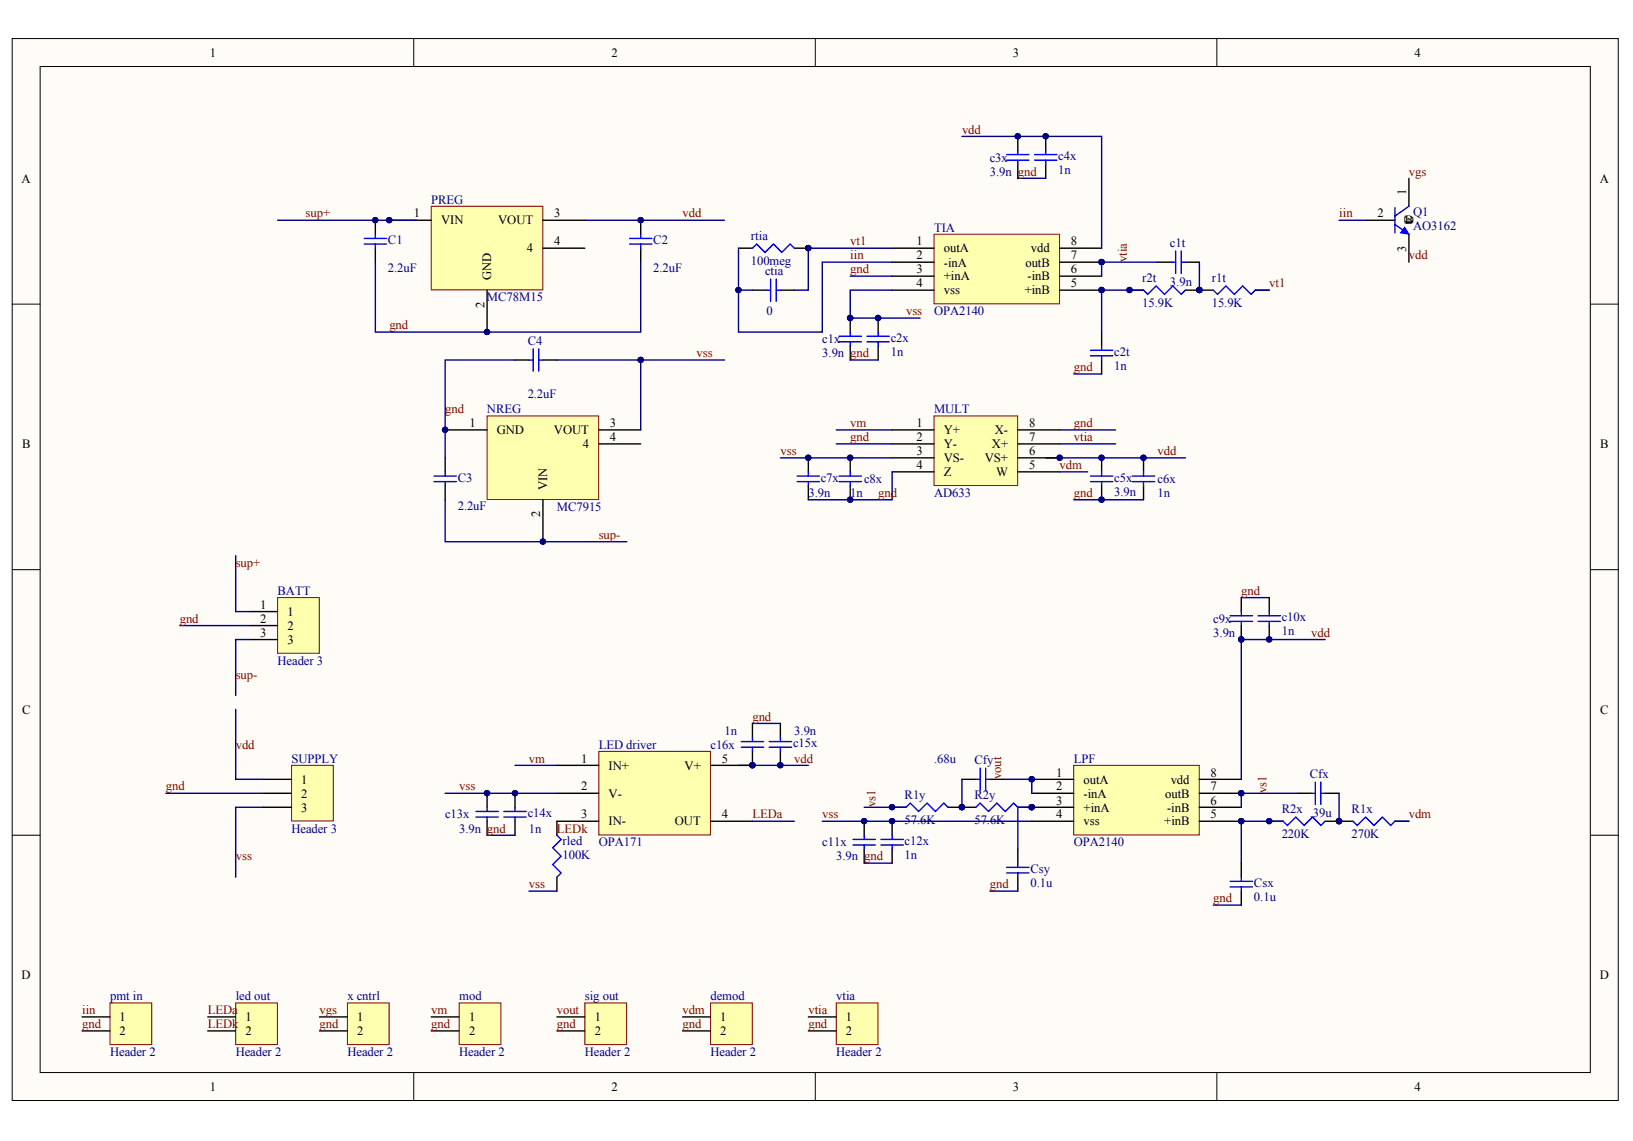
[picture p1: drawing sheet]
# Altium schematic sheet LIA.SchDoc
size A4

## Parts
BATT  Header 3  [HDR1X3]
C1  value 2.2uF  [0402]  (hidden comment: GRM155R61C225KE11D)
c1t  value 3.9n  [0402]  (hidden comment: GRM155R71H392KA01D)
c1x  value 3.9n  [0402]  (hidden comment: GRM155R71H392KA01D)
C2  value 2.2uF  [0402]  (hidden comment: GRM155R61C225KE11D)
c2t  value 1n  [0402]  (hidden comment: GRM155R71H102KA01D)
c2x  value 1n  [0402]  (hidden comment: GRM155R71H102KA01D)
C3  value 2.2uF  [0402]  (hidden comment: GRM155R61C225KE11D)
c3x  value 3.9n  [0402]  (hidden comment: GRM155R71H392KA01D)
C4  value 2.2uF  [0402]  (hidden comment: GRM155R61C225KE11D)
c4x  value 1n  [0402]  (hidden comment: GRM155R71H102KA01D)
c5x  value 3.9n  [0402]  (hidden comment: GRM155R71H392KA01D)
c6x  value 1n  [0402]  (hidden comment: GRM155R71H102KA01D)
c7x  value 3.9n  [0402]  (hidden comment: GRM155R71H392KA01D)
c8x  value 1n  [0402]  (hidden comment: GRM155R71H102KA01D)
c9x  value 3.9n  [0402]  (hidden comment: GRM155R71H392KA01D)
c10x  value 1n  [0402]  (hidden comment: GRM155R71H102KA01D)
c11x  value 3.9n  [0402]  (hidden comment: GRM155R71H392KA01D)
c12x  value 1n  [0402]  (hidden comment: GRM155R71H102KA01D)
c13x  value 3.9n  [0402]  (hidden comment: GRM155R71H392KA01D)
c14x  value 1n  [0402]  (hidden comment: GRM155R71H102KA01D)
c15x  value 3.9n  [0402]  (hidden comment: GRM155R71H392KA01D)
c16x  value 1n  [0402]  (hidden comment: GRM155R71H102KA01D)
Cfx  value .39u  [0402]  (hidden comment: GRM155R61A394KE15D)
Cfy  value .68u  [0402]  (hidden comment: C1005X5R1C684K050BC)
Csx  value 0.1u  [0402]  (hidden comment: GRM155R61C104KA88J)
Csy  value 0.1u  [0402]  (hidden comment: GRM155R61C104KA88J)
ctia  value 0  [1206]  (hidden comment: N/A)
demod  Header 2  [HDR1X2]
LED_driver  OPA171  [S5]
led_out  Header 2  [HDR1X2]
LPF  OPA2140  [D008_L]
mod  Header 2  [HDR1X2]
MULT  AD633  [D008_L]
NREG  MC7915  [D2PAK_L]
pmt_in  Header 2  [HDR1X2]
PREG  MC78M15  [D2PAK_L]
Q1  AO3162  [SOT-23B_N]
r1t  value 15.9K  [J1-0603]  (hidden comment: RC0603JR-0716KL)
R1x  value 270K  [J1-0603]  (hidden comment: RC0603FR-07270KL)
R1y  value 57.6K  [J1-0603]  (hidden comment: RC0603FR-0757K6L)
r2t  value 15.9K  [J1-0603]  (hidden comment: RC0603JR-0716KL)
R2x  value 220K  [J1-0603]  (hidden comment: RC0603FR-07220KL)
R2y  value 57.6K  [J1-0603]  (hidden comment: RC0603FR-0757K6L)
rled  value 100K  [J1-0603]  (hidden comment: RC0603FR-07100KL)
rtia  value 100meg  [1206]  (hidden comment: HMC1206JT100M)
sig_out  Header 2  [HDR1X2]
SUPPLY  Header 3  [HDR1X3]
TIA  OPA2140  [D008_L]
vtia  Header 2  [HDR1X2]
x_cntrl  Header 2  [HDR1X2]

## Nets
gnd: BATT.2 C1.1 c1x.2 C2.1 c2t.1 c2x.2 C3.1 c3x.2 C4.1 c4x.2 c5x.1 c6x.1 c7x.1 c8x.1 c9x.2 c10x.2 c11x.2 c12x.2 c13x.2 c14x.2 c15x.2 c16x.2 Csx.1 Csy.1 demod.2 mod.2 MULT.2(Y-) MULT.4(Z) MULT.8(X-) NREG.1(GND) pmt_in.2 PREG.2(GND) sig_out.2 SUPPLY.2 TIA.3(+inA) vtia.2 x_cntrl.2
iin: ctia.1 pmt_in.1 Q1.2(B) rtia.1 TIA.2(-inA)
LEDa: LED_driver.4(OUT) led_out.1
LEDk: led_out.2
sup+: BATT.1 C1.2 PREG.1(VIN)
sup-: BATT.3 C3.2 NREG.2(VIN)
vdd: C2.2 c3x.1 c4x.1 c5x.2 c6x.2 c9x.1 c10x.1 c15x.1 c16x.1 LED_driver.5(V+) LPF.8(vdd) MULT.6(VS+) PREG.3(VOUT) Q1.3(E) SUPPLY.1 TIA.8(vdd)
vdm: demod.1 MULT.5(W) R1x.1
vgs: Q1.1(C) x_cntrl.1
vm: LED_driver.1(IN+) mod.1 MULT.1(Y+)
vout: Cfy.1 LPF.1(outA) LPF.2(-inA) sig_out.1
vs1: Cfx.2 LPF.6(-inB) LPF.7(outB) R1y.1
vss: c1x.1 c2x.1 C4.2 c7x.2 c8x.2 c11x.1 c12x.1 c13x.1 c14x.1 LED_driver.2(V-) LPF.4(vss) MULT.3(VS-) NREG.3(VOUT) rled.2 SUPPLY.3 TIA.4(vss)
vt1: ctia.2 r1t.1 rtia.2 TIA.1(outA)
vtia: c1t.2 MULT.7(X+) TIA.6(-inB) TIA.7(outB) vtia.1
Netc1t_1: c1t.1 r1t.2 r2t.1
Netc2t_2: c2t.2 r2t.2 TIA.5(+inB)
NetCfx_1: Cfx.1 R1x.2 R2x.1
NetCfy_2: Cfy.2 R1y.2 R2y.1
NetCsx_2: Csx.2 LPF.5(+inB) R2x.2
NetCsy_2: Csy.2 LPF.3(+inA) R2y.2
NetLED_driver_3: LED_driver.3(IN-) rled.1

Not connected (* = marked no-connect by the designer): NREG 4; PREG 4

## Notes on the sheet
- Labels drawn without touching a wire or pin: LEDk
